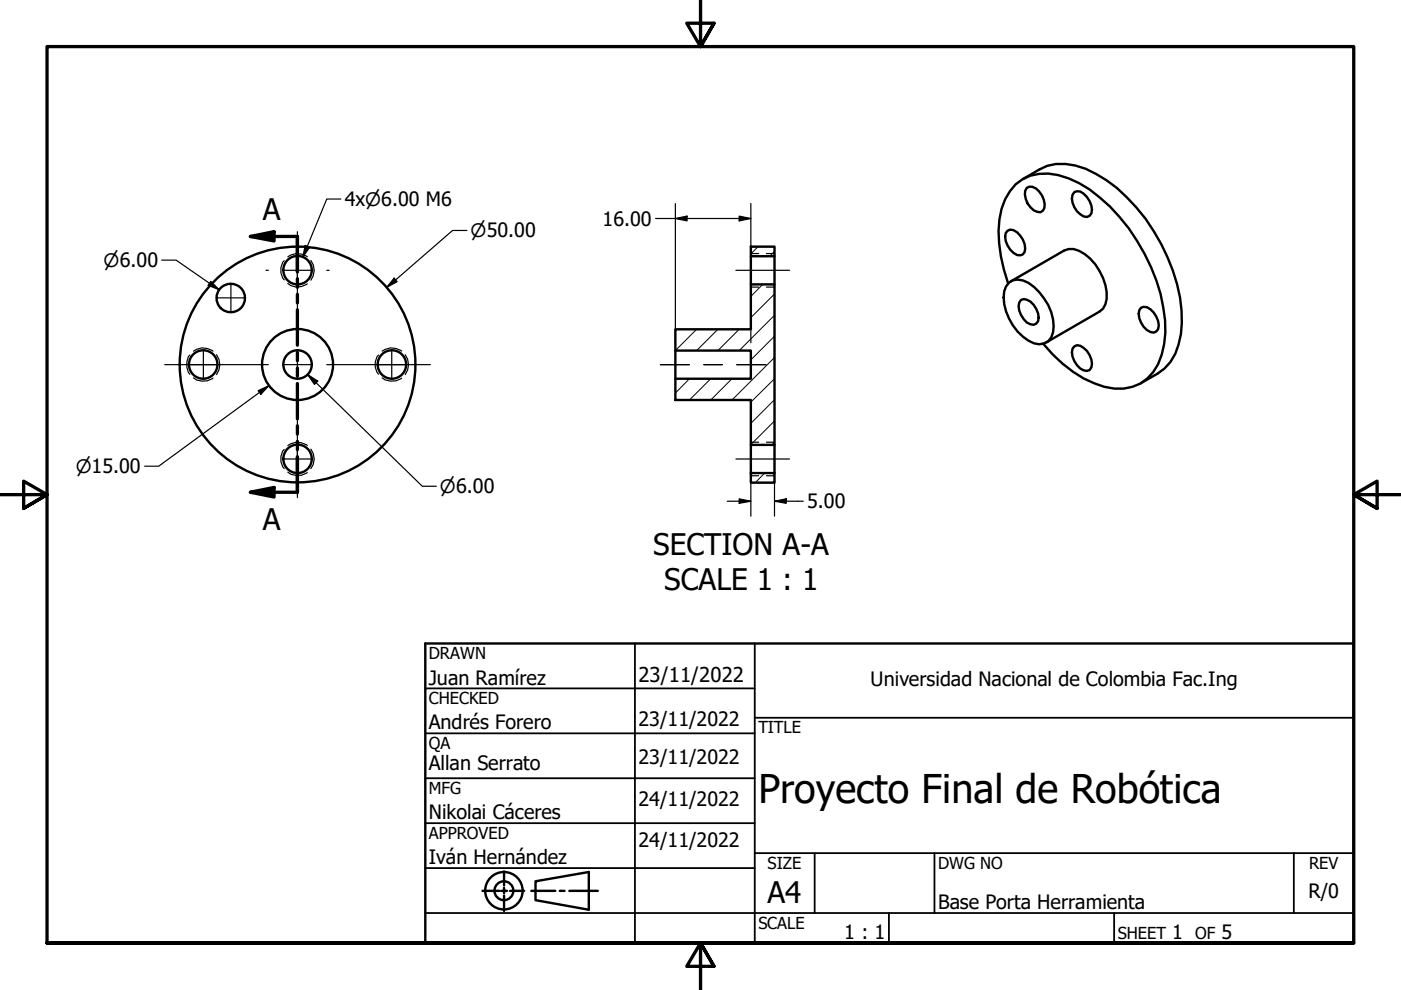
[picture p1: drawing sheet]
<svg xmlns="http://www.w3.org/2000/svg" width="297mm" height="210mm" viewBox="0 0 297 210" stroke-linecap="round" stroke-linejoin="round" font-family="sans-serif">
<!-- layer: Hatch (ANSI) -->
<g fill="none" stroke="#000" stroke-width=".21">
<path d="M160.7 52.3l-1.5 1.5M164.2 53.3l-1 1M143.2 69.8h.1M147.7 69.8l-4.5 4.5M152.2 69.8l-4.5 4.5M156.7 69.8l-4.5 4.5M161.7 60.3l-2.5 2.5M164.2 75.8l-9 9M164.2 71.3l-5 5M164.2 66.8l-7.5 7.5M164.2 62.3l-5 5M146.2 80.3l-3 3"/>
<path d="M150.7 80.3l-4.5 4.5M155.2 80.3l-4.5 4.5M164.2 93.8l-.6 .5M164.2 89.3l-5 5M164.2 84.7l-5 5.1M164.2 80.3l-5 5M162.1 100.3l-2 2"/>
</g>
<!-- layer: Hidden Narrow (ANSI) -->
<g fill="none" stroke="#000" stroke-width=".25">
<path d="M60.3 55.3a3.1 3.1 0 0 0 0 4M61 54.5a3.4 3.4 0 0 1 4.2 0M65.9 55.2a3.5 3.5 0 0 1 0 4.2M159.2 53.8h1.6M162.5 53.8h1.7M40.3 75.3a3.4 3.4 0 0 0 0 4M41 74.5a3.4 3.4 0 0 1 4.1 0M45.9 75.2a3.5 3.5 0 0 1 0 4.2M61 60.1a3.2 3.2 0 0 0 4.2 .1M80.3 75.3a3.1 3.1 0 0 0 0 4M81 74.5a3.4 3.4 0 0 1 4.2 0M85.9 75.2a3.5 3.5 0 0 1 0 4.2"/>
<path d="M159.2 60.9h1.6M162.5 60.9h1.7M41 80.1a3.5 3.5 0 0 0 4.1 .1M60.3 95.3a3.1 3.1 0 0 0 0 4M61 94.5a3.4 3.4 0 0 1 4.2 0M65.9 95.2a3.4 3.4 0 0 1 0 4.1M81 80.1a3.5 3.5 0 0 0 4.2 .1M159.2 93.8h1.6M162.5 93.8h1.7M61 100.1a3.5 3.5 0 0 0 4.2 .1M159.2 100.9h1.6M162.5 100.9h1.7"/>
</g>
<!-- layer: Visible (ANSI) -->
<g fill="none" stroke="#000" stroke-width=".51">
<path d="M216.9 37.9l3.5-2a9.9 9.9 0 0 1 7.6-.8 26.8 26.8 0 0 1 12.9 8.9 40.2 40.2 0 0 1 9.6 21.8 17 17 0 0 1-2.3 10.9l-1.3 1.4-1.5 1.1-3.5 2.1M217.7 39.8a1.89 1.89 0 0 1 2.6 .7 4.3 4.3 0 0 1 1.1 3.6l-.3 .6-.5 .3a3.9 3.9 0 0 1-3.2-4.5zM159.2 52.3h5v2h-5zM159.2 54.3v6M164.2 54.3v6M213.6 48.9a2.02 2.02 0 0 1 2.7 1 3.8 3.8 0 0 1 .9 3.5l-.3 .5a2.05 2.05 0 0 1-2.7-1 3.9 3.9 0 0 1-1-3.5zM213.9 59.9a3.5 3.5 0 0 1 4.2 .1 11.1 11.1 0 0 1 5.2 10.5 3.2 3.2 0 0 1-5.2 1.7 11.2 11.2 0 0 1-5.2-10.4l.4-1.1zM214.3 59.7l11.3-6.6a4 4 0 0 1 4.4 .8 11.7 11.7 0 0 1 4.6 9.4l-.2 1.2-.5 .9-.8 .7-11.3 6.5M227.8 40.7l.5-.2a3.6 3.6 0 0 1 3.1 3.1 1.66 1.66 0 0 1-1 2.4 4 4 0 0 1-3-4.7zM143.2 69.8h16v-9.5h5v34h-5v-9.5h-16v-4.5h16v-6h-16zM143.2 74.3v6M213.7 60.1a27.8 27.8 0 0 1-1.4-15.8 10.2 10.2 0 0 1 6.1-7.1 12 12 0 0 1 8.2 .6 26.6 26.6 0 0 1 10.8 8.2 40.1 40.1 0 0 1 9.6 21.9 17.2 17.2 0 0 1-2.5 10.9 9.4 9.4 0 0 1-10.4 3.2 26.3 26.3 0 0 1-12.9-9.1"/>
<path d="M216.5 63.6a2.24 2.24 0 0 1 2.6 1 3.9 3.9 0 0 1 1 3.5l-.4 .5a2.06 2.06 0 0 1-2.7-.9 3.9 3.9 0 0 1-.9-3.5zM227.8 73.4l.5-.2a4 4 0 0 1 3.1 4.7l-.4 .6a2.19 2.19 0 0 1-2.7-1.1 3.9 3.9 0 0 1-.9-3.5zM241.9 65.2a2.05 2.05 0 0 1 2.7 1.1 3.9 3.9 0 0 1 1 3.5l-.4 .5a2.11 2.11 0 0 1-2.8-1 4 4 0 0 1-.8-3.5zM159.2 94.3v6M164.2 94.3v6M159.2 100.3h5v2h-5z"/>
<circle cx="63.1" cy="57.3" r="3"/>
<circle cx="43.1" cy="77.3" r="3"/>
<circle cx="48.9" cy="63.2" r="3"/>
<circle cx="63.1" cy="77.3" r="3"/>
<circle cx="63.1" cy="77.3" r="7.5"/>
<circle cx="63.1" cy="77.3" r="25"/>
<circle cx="83.1" cy="77.3" r="3"/>
<circle cx="63.1" cy="97.3" r="3"/>
</g>
<!-- layer: Section Line (ANSI) -->
<path d="M53.1 50.1l5-1v2zM53.1 50.1h10v7.5M63.1 59.1v1.8M63.1 62.4v1.8M63.1 65.7v7.5M63.1 74.7v1.8M63.1 78v1.8M63.1 81.3v7.5M63.1 90.3v1.7M63.1 93.6v1.7M63.1 96.9v7.5h-10M53.1 104.4l5-1.1v2.1z" fill="none" stroke="#000" stroke-width=".7"/>
<g fill="#000">
<path d="M53.1 50.1l5-1v2z" fill-rule="evenodd"/>
<path d="M53.1 104.4l5-1.1v2.1z" fill-rule="evenodd"/>
</g>
<!-- layer: Border (ANSI) -->
<path d="M148.5 -.1v10l-2.9-5h5.8l-2.9 5 2.9-5M0 104.9h10l-5-2.9v5.8l5-2.9-5 2.9M297 104.9h-10l5-2.9v5.8l-5-2.9 5 2.9M10 199.9v-190h277v190h-277h277M151.4 204.9l-2.9-5 2.9 5h-5.8l2.9-5v10" fill="none" stroke="#000" stroke-width=".7"/>
<!-- layer: Title (ANSI) -->
<g fill="none" stroke="#000" stroke-width=".51">
<path d="M90.2 136.4h196.8v63.5h-196.8zM102.3 188.9h3.6M106.2 188.9h.7v.5M106.9 188.2v.7h.6M106.9 184.8v2.9M106.9 189.9v3.2M108.1 188.9h3M112.6 188.9h5.1M113.5 186.9l11.3-2v8l-11.3-2zM118.7 188.9h1M120.7 188.9h6"/>
<circle cx="106.8" cy="188.9" r="4"/>
<circle cx="106.8" cy="188.9" r="2"/>
</g>
<g fill="none" stroke="#000" stroke-width=".38">
<path d="M134.6 136.4v63.5M160 136.4v63.5M90.2 146h69.8M90.2 155.5h69.8M160 152.2h127M90.2 165h69.8M90.2 174.5h69.8M90.2 193.6h196.8M90.2 184.1h69.8M160 180.9h127M172.7 180.9v12.7M188.5 193.6v6.3"/>
<path d="M198.1 180.9v12.7M236.2 193.6v6.3M274.3 180.9v12.7"/>
</g>
<!-- layer: Dimension (ANSI) -->
<g fill="none" stroke="#000" stroke-width=".25">
<path d="M34.3 55.2h3l9.2 6.2M44.7 59.7l1.8 1.7-2.4-.9zM64.7 52l1 .4-1.5 2.1zM72.3 42.2h-3l-5.1 12.3M83.6 59l.6 .7-2.2 1.2zM99 48.9h-3.1l-13.9 12M139 46.3h20.2M143.2 46.3l2.5-.5v1zM143.2 43.2v29.5M156.7 45.8l2.5 .5-2.5 .5zM159.2 43.2v14M159.2 57.4v15.3"/>
<path d="M65.2 79.4l2.2 1.4-.7 .7zM65.2 79.4l24.3 23.7h3M54.7 82.8l2.3-1-1.7 1.8zM57 81.8l-23.3 17h-3M159.2 95.9v1.3M159.2 97.4v12M164.2 95.9v1.3M164.2 97.4v12M154.2 106.3h5M156.7 105.8l2.5 .5-2.5 .4zM164.2 106.3l2.5-.5v.9zM164.2 106.3h6.1"/>
</g>
<g fill="#000">
<path d="M64.7 52l1 .4-1.5 2.1z" fill-rule="evenodd"/>
<path d="M83.6 59l.6 .7-2.2 1.2z" fill-rule="evenodd"/>
<path d="M143.2 46.3l2.5-.5v1z" fill-rule="evenodd"/>
<path d="M156.7 45.8l2.5 .5-2.5 .5z" fill-rule="evenodd"/>
<path d="M44.7 59.7l1.8 1.7-2.4-.9z" fill-rule="evenodd"/>
<path d="M54.7 82.8l2.3-1-1.7 1.8z" fill-rule="evenodd"/>
<path d="M65.2 79.4l2.2 1.4-.7 .7z" fill-rule="evenodd"/>
<path d="M156.7 105.8l2.5 .5-2.5 .4z" fill-rule="evenodd"/>
<path d="M164.2 106.3l2.5-.5v.9z" fill-rule="evenodd"/>
</g>
<!-- layer: Center Mark (ANSI) -->
<g fill="none" stroke="#000" stroke-width=".25">
<path d="M49 60v6.3M56.4 57.3h.5M59.9 57.3h6.3M63.1 49.1v22.1M69.3 57.3h.5M34.9 77.3h22M39.9 77.3h6.4M43.1 74.1v6.4M45.8 63.2h6.3M59.9 77.3h6.3M63.1 74.1v6.4M69.3 77.3h21.9"/>
<path d="M79.9 77.3h6.3M83.1 74.1v6.4M59.9 97.3h6.3M63.1 94.1v6.4M63.1 83.5v22"/>
</g>
<!-- layer: Centerline (ANSI) -->
<path d="M156 57.3h11.4M140 77.3h6.2M149.2 77.3h4M156.2 77.3h6.2M156 97.3h11.4" fill="none" stroke="#000" stroke-width=".25"/>
<text font-size="8.4" x="160.8" y="170.2">Proyecto Final de Robótica</text>
<g font-size="6.3">
<text x="55.8" y="46.6">A</text>
<text x="55.8" y="112.4">A</text>
<text x="138.5" y="117.6">SECTION A-A</text>
<text x="140.8" y="125.2">SCALE 1 : 1</text>
<text x="162.8" y="191.4">A4</text>
</g>
<text font-size="4.3" x="135.4" y="144.5">23/11/2022</text>
<g font-size="4.2">
<text x="73.1" y="43.7">4x⌀6.00 M6</text>
<text x="127.8" y="47.9">16.00</text>
<text x="171.1" y="107.7">5.00</text>
<text x="90.9" y="145.1">Juan Ramírez</text>
<text x="184.6" y="145.5">Universidad Nacional de Colombia Fac.Ing</text>
<text x="90.9" y="154.7">Andrés Forero</text>
<text x="135.4" y="154">23/11/2022</text>
<text x="135.4" y="161.9">23/11/2022</text>
<text x="90.9" y="163.2">Allan Serrato</text>
<text x="90.9" y="173.7">Nikolai Cáceres</text>
<text x="135.4" y="171">24/11/2022</text>
<text x="135.4" y="179.7">24/11/2022</text>
<text x="90.9" y="183.2">Iván Hernández</text>
<text x="277.4" y="190.3">R/0</text>
<text x="198.9" y="192.8">Base Porta Herramienta</text>
<text x="179" y="199.2">1 : 1</text>
<text x="248.5" y="199.1">1</text>
<text x="259" y="199.1">5</text>
</g>
<g font-size="3.9">
<text x="99.8" y="50.3">⌀50.00</text>
<text x="22" y="56.6">⌀6.00</text>
<text x="16.1" y="100.3">⌀15.00</text>
<text x="93.3" y="104.6">⌀6.00</text>
</g>
<g font-size="3.5">
<text x="90.9" y="139.7">DRAWN</text>
<text x="90.9" y="149.3">CHECKED</text>
<text x="160.8" y="155.5">TITLE</text>
<text x="90.9" y="158.8">QA</text>
<text x="90.9" y="168.3">MFG</text>
<text x="90.9" y="177.8">APPROVED</text>
<text x="162.8" y="184.2">SIZE</text>
<text x="198.9" y="184.2">DWG NO</text>
<text x="277.6" y="184.2">REV</text>
<text x="160.8" y="196.9">SCALE</text>
<text x="237" y="199.1">SHEET</text>
<text x="253.4" y="199.1">OF</text>
</g>
</svg>
